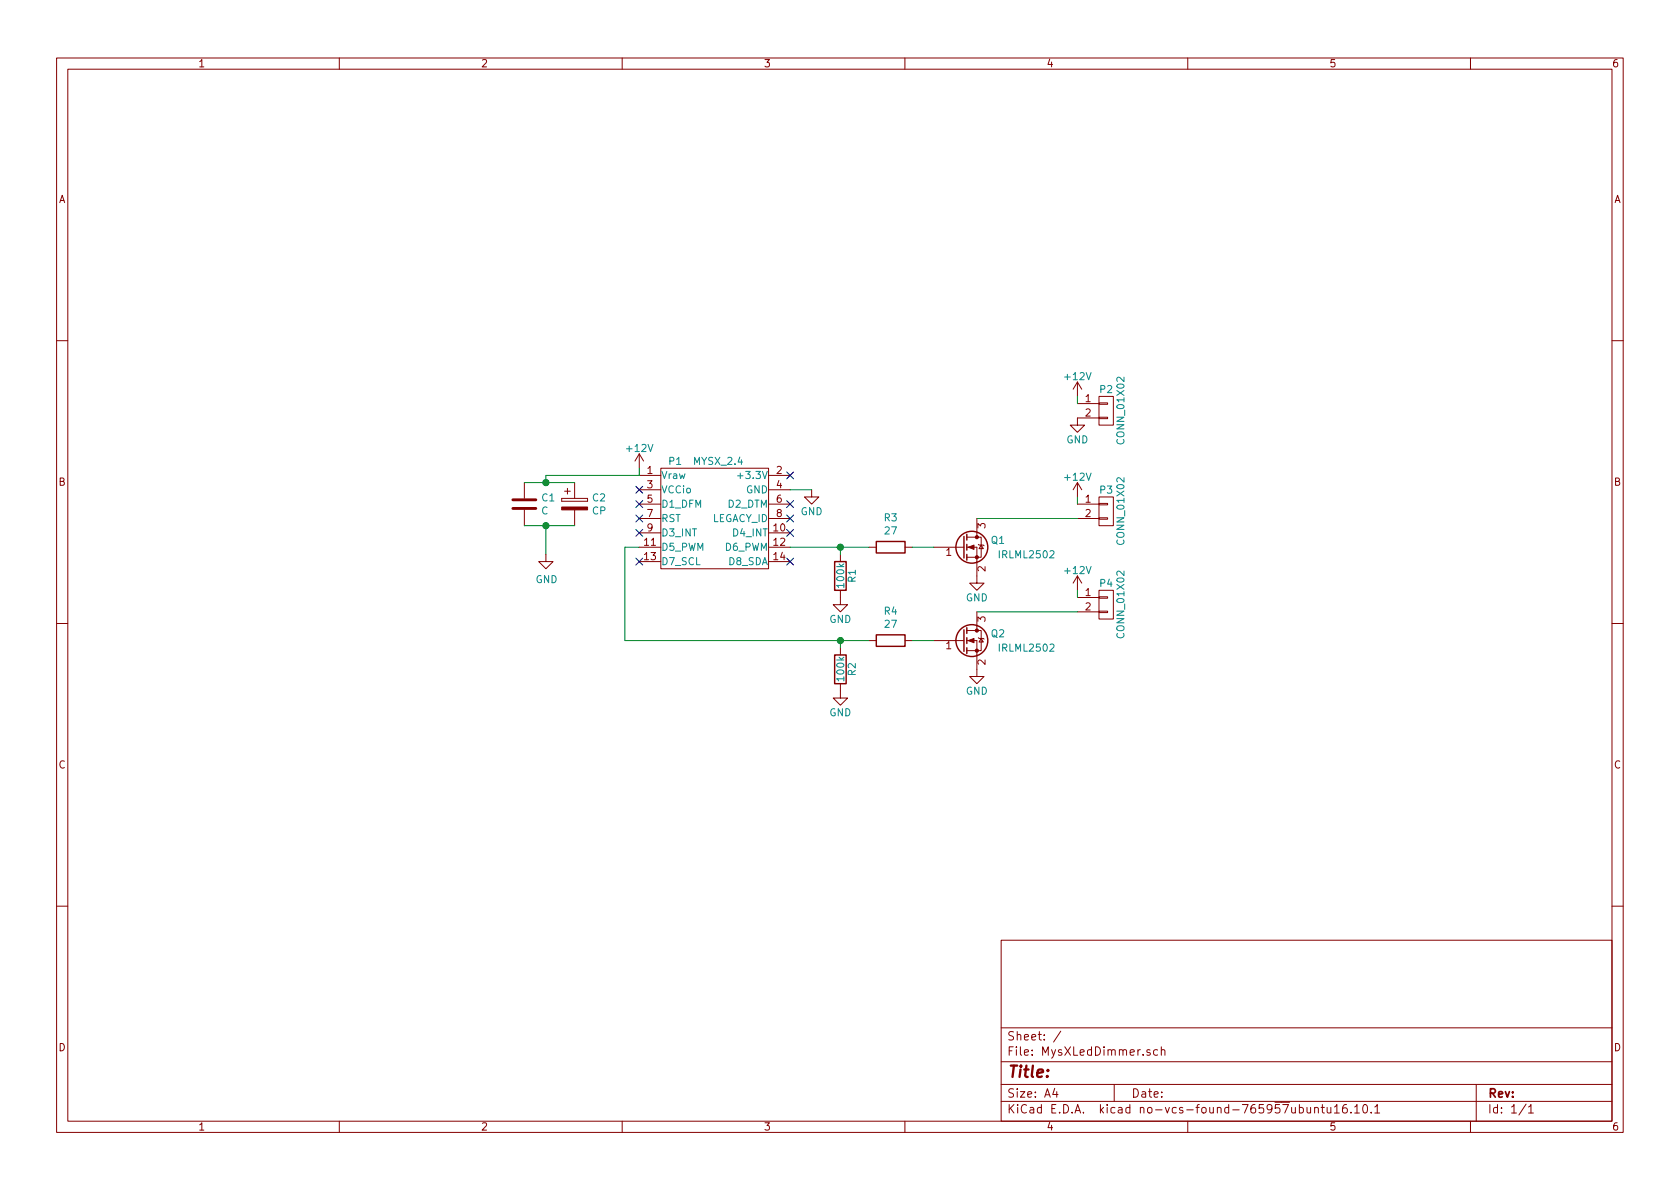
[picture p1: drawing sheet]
EESchema Schematic File Version 2
LIBS:power
LIBS:device
LIBS:transistors
LIBS:conn
LIBS:linear
LIBS:regul
LIBS:74xx
LIBS:cmos4000
LIBS:adc-dac
LIBS:memory
LIBS:xilinx
LIBS:microcontrollers
LIBS:dsp
LIBS:microchip
LIBS:analog_switches
LIBS:motorola
LIBS:texas
LIBS:intel
LIBS:audio
LIBS:interface
LIBS:digital-audio
LIBS:philips
LIBS:display
LIBS:cypress
LIBS:siliconi
LIBS:opto
LIBS:atmel
LIBS:contrib
LIBS:valves
LIBS:mysensors_arduino
LIBS:mysensors_logic
LIBS:mysensors_memories
LIBS:mysensors_network
LIBS:mysensors_radios
LIBS:mysensors_regulators
LIBS:mysensors_security
LIBS:mysensors_sensors
LIBS:mysensors_connectors
LIBS:mysensors_mcu
LIBS:MysXLedDimmer-cache
EELAYER 26 0
EELAYER END
$Descr A4 11693 8268
encoding utf-8
Sheet 1 1
Title ""
Date ""
Rev ""
Comp ""
Comment1 ""
Comment2 ""
Comment3 ""
Comment4 ""
$EndDescr
$Comp
L MYSX_2.3 P1
U 1 1
P 4450 3300
F 0 "P1" H 4700 3400 50  0000 C CNN
F 1 "MYSX_2.4" H 5000 3400 50  0000 C CNN
F 2 "mysensors_connectors:MYSX_1.3" H 4450 2100 60  0001 C CNN
F 3 "" H 4450 2100 60  0000 C CNN
	1    4450 3300
	1    0    0    -1  
$EndComp
$Comp
L Q_NMOS_GSD Q2
U 1 1
P 6700 4450
F 0 "Q2" H 7000 4500 50  0000 R CNN
F 1 "IRLML2502" H 7350 4400 50  0000 R CNN
F 2 "TO_SOT_Packages_SMD:SOT-23_Handsoldering" H 6900 4550 50  0001 C CNN
F 3 "" H 6700 4450 50  0000 C CNN
	1    6700 4450
	1    0    0    -1  
$EndComp
Wire Wire Line
	4350 4450 4350 3800
Wire Wire Line
	4350 3800 4450 3800
$Comp
L CONN_01X02 P3
U 1 1
P 7700 3550
F 0 "P3" H 7700 3700 50  0000 C CNN
F 1 "CONN_01X02" V 7800 3550 50  0000 C CNN
F 2 "mysensors_connectors:TerminalBlock2.54mmx2-kcswalter" H 7700 3550 50  0001 C CNN
F 3 "" H 7700 3550 50  0000 C CNN
	1    7700 3550
	1    0    0    -1  
$EndComp
Wire Wire Line
	6800 3600 7500 3600
$Comp
L CONN_01X02 P4
U 1 1
P 7700 4200
F 0 "P4" H 7700 4350 50  0000 C CNN
F 1 "CONN_01X02" V 7800 4200 50  0000 C CNN
F 2 "mysensors_connectors:TerminalBlock2.54mmx2-kcswalter" H 7700 4200 50  0001 C CNN
F 3 "" H 7700 4200 50  0000 C CNN
	1    7700 4200
	1    0    0    -1  
$EndComp
Wire Wire Line
	6800 4250 7500 4250
$Comp
L GND #PWR01
U 1 1
P 6800 4000
F 0 "#PWR01" H 6800 3750 50  0001 C CNN
F 1 "GND" H 6800 3850 50  0000 C CNN
F 2 "" H 6800 4000 50  0000 C CNN
F 3 "" H 6800 4000 50  0000 C CNN
	1    6800 4000
	1    0    0    -1  
$EndComp
$Comp
L GND #PWR02
U 1 1
P 6800 4650
F 0 "#PWR02" H 6800 4400 50  0001 C CNN
F 1 "GND" H 6800 4500 50  0000 C CNN
F 2 "" H 6800 4650 50  0000 C CNN
F 3 "" H 6800 4650 50  0000 C CNN
	1    6800 4650
	1    0    0    -1  
$EndComp
$Comp
L CONN_01X02 P2
U 1 1
P 7700 2850
F 0 "P2" H 7700 3000 50  0000 C CNN
F 1 "CONN_01X02" V 7800 2850 50  0000 C CNN
F 2 "mysensors_connectors:TerminalBlock2.54mmx2-kcswalter" H 7700 2850 50  0001 C CNN
F 3 "" H 7700 2850 50  0000 C CNN
	1    7700 2850
	1    0    0    -1  
$EndComp
$Comp
L GND #PWR03
U 1 1
P 7500 2900
F 0 "#PWR03" H 7500 2650 50  0001 C CNN
F 1 "GND" H 7500 2750 50  0000 C CNN
F 2 "" H 7500 2900 50  0000 C CNN
F 3 "" H 7500 2900 50  0000 C CNN
	1    7500 2900
	1    0    0    -1  
$EndComp
$Comp
L +12V #PWR04
U 1 1
P 7500 2750
F 0 "#PWR04" H 7500 2600 50  0001 C CNN
F 1 "+12V" H 7500 2890 50  0000 C CNN
F 2 "" H 7500 2750 50  0000 C CNN
F 3 "" H 7500 2750 50  0000 C CNN
	1    7500 2750
	1    0    0    -1  
$EndComp
Wire Wire Line
	7500 2750 7500 2800
$Comp
L +12V #PWR05
U 1 1
P 7500 3450
F 0 "#PWR05" H 7500 3300 50  0001 C CNN
F 1 "+12V" H 7500 3590 50  0000 C CNN
F 2 "" H 7500 3450 50  0000 C CNN
F 3 "" H 7500 3450 50  0000 C CNN
	1    7500 3450
	1    0    0    -1  
$EndComp
$Comp
L +12V #PWR06
U 1 1
P 7500 4100
F 0 "#PWR06" H 7500 3950 50  0001 C CNN
F 1 "+12V" H 7500 4240 50  0000 C CNN
F 2 "" H 7500 4100 50  0000 C CNN
F 3 "" H 7500 4100 50  0000 C CNN
	1    7500 4100
	1    0    0    -1  
$EndComp
Wire Wire Line
	7500 4100 7500 4150
Wire Wire Line
	7500 3450 7500 3500
$Comp
L +12V #PWR07
U 1 1
P 4450 3250
F 0 "#PWR07" H 4450 3100 50  0001 C CNN
F 1 "+12V" H 4450 3390 50  0000 C CNN
F 2 "" H 4450 3250 50  0000 C CNN
F 3 "" H 4450 3250 50  0000 C CNN
	1    4450 3250
	1    0    0    -1  
$EndComp
Wire Wire Line
	4450 3250 4450 3300
$Comp
L GND #PWR08
U 1 1
P 5650 3400
F 0 "#PWR08" H 5650 3150 50  0001 C CNN
F 1 "GND" H 5650 3250 50  0000 C CNN
F 2 "" H 5650 3400 50  0000 C CNN
F 3 "" H 5650 3400 50  0000 C CNN
	1    5650 3400
	1    0    0    -1  
$EndComp
Wire Wire Line
	5650 3400 5500 3400
NoConn ~ 5500 3900
NoConn ~ 4450 3900
NoConn ~ 4450 3700
NoConn ~ 4450 3600
NoConn ~ 4450 3500
NoConn ~ 4450 3400
NoConn ~ 5500 3300
NoConn ~ 5500 3500
NoConn ~ 5500 3600
NoConn ~ 5500 3700
$Comp
L R R1
U 1 1
P 5850 4000
F 0 "R1" V 5930 4000 50  0000 C CNN
F 1 "100k" V 5850 4000 50  0000 C CNN
F 2 "Resistors_SMD:R_0805_HandSoldering" V 5780 4000 50  0001 C CNN
F 3 "" H 5850 4000 50  0000 C CNN
	1    5850 4000
	1    0    0    -1  
$EndComp
Wire Wire Line
	5850 3800 5850 3850
Connection ~ 5850 3800
$Comp
L GND #PWR09
U 1 1
P 5850 4150
F 0 "#PWR09" H 5850 3900 50  0001 C CNN
F 1 "GND" H 5850 4000 50  0000 C CNN
F 2 "" H 5850 4150 50  0000 C CNN
F 3 "" H 5850 4150 50  0000 C CNN
	1    5850 4150
	1    0    0    -1  
$EndComp
$Comp
L R R2
U 1 1
P 5850 4650
F 0 "R2" V 5930 4650 50  0000 C CNN
F 1 "100k" V 5850 4650 50  0000 C CNN
F 2 "Resistors_SMD:R_0805_HandSoldering" V 5780 4650 50  0001 C CNN
F 3 "" H 5850 4650 50  0000 C CNN
	1    5850 4650
	1    0    0    -1  
$EndComp
$Comp
L GND #PWR010
U 1 1
P 5850 4800
F 0 "#PWR010" H 5850 4550 50  0001 C CNN
F 1 "GND" H 5850 4650 50  0000 C CNN
F 2 "" H 5850 4800 50  0000 C CNN
F 3 "" H 5850 4800 50  0000 C CNN
	1    5850 4800
	1    0    0    -1  
$EndComp
Wire Wire Line
	5850 4500 5850 4450
Connection ~ 5850 4450
$Comp
L Q_NMOS_GSD Q1
U 1 1
P 6700 3800
F 0 "Q1" H 7000 3850 50  0000 R CNN
F 1 "IRLML2502" H 7350 3750 50  0000 R CNN
F 2 "TO_SOT_Packages_SMD:SOT-23_Handsoldering" H 6900 3900 50  0001 C CNN
F 3 "" H 6700 3800 50  0000 C CNN
	1    6700 3800
	1    0    0    -1  
$EndComp
$Comp
L R R4
U 1 1
P 6200 4450
F 0 "R4" V 5993 4450 50  0000 C CNN
F 1 "27" V 6084 4450 50  0000 C CNN
F 2 "Resistors_SMD:R_0805_HandSoldering" V 30  0   50  0001 C CNN
F 3 "" H 100 0   50  0001 C CNN
	1    6200 4450
	0    1    1    0   
$EndComp
$Comp
L R R3
U 1 1
P 6200 3800
F 0 "R3" V 5993 3800 50  0000 C CNN
F 1 "27" V 6084 3800 50  0000 C CNN
F 2 "Resistors_SMD:R_0805_HandSoldering" V -70 -100 50  0001 C CNN
F 3 "" H 0   -100 50  0001 C CNN
	1    6200 3800
	0    1    1    0   
$EndComp
Wire Wire Line
	6350 4450 6500 4450
Wire Wire Line
	6350 3800 6500 3800
Wire Wire Line
	5500 3800 6050 3800
Wire Wire Line
	4350 4450 6050 4450
$Comp
L CP C2
U 1 1
P 4000 3500
F 0 "C2" H 4118 3546 50  0000 L CNN
F 1 "CP" H 4118 3455 50  0000 L CNN
F 2 "Capacitors_SMD:C_0805_HandSoldering" H -1912 100 50  0001 C CNN
F 3 "" H -1950 250 50  0001 C CNN
	1    4000 3500
	1    0    0    -1  
$EndComp
$Comp
L C C1
U 1 1
P 3650 3500
F 0 "C1" H 3765 3546 50  0000 L CNN
F 1 "C" H 3765 3455 50  0000 L CNN
F 2 "Capacitors_SMD:C_0805_HandSoldering" H -362 0   50  0001 C CNN
F 3 "" H -400 150 50  0001 C CNN
	1    3650 3500
	1    0    0    -1  
$EndComp
Wire Wire Line
	3650 3350 4000 3350
Wire Wire Line
	3650 3650 4000 3650
$Comp
L GND #PWR011
U 1 1
P 3800 3850
F 0 "#PWR011" H 0   -150 50  0001 C CNN
F 1 "GND" H 3805 3677 50  0000 C CNN
F 2 "" H 0   100 50  0001 C CNN
F 3 "" H 0   100 50  0001 C CNN
	1    3800 3850
	1    0    0    -1  
$EndComp
Wire Wire Line
	3800 3850 3800 3650
Connection ~ 3800 3650
Wire Wire Line
	3800 3350 3800 3300
Wire Wire Line
	3800 3300 4450 3300
Connection ~ 3800 3350
$EndSCHEMATC
